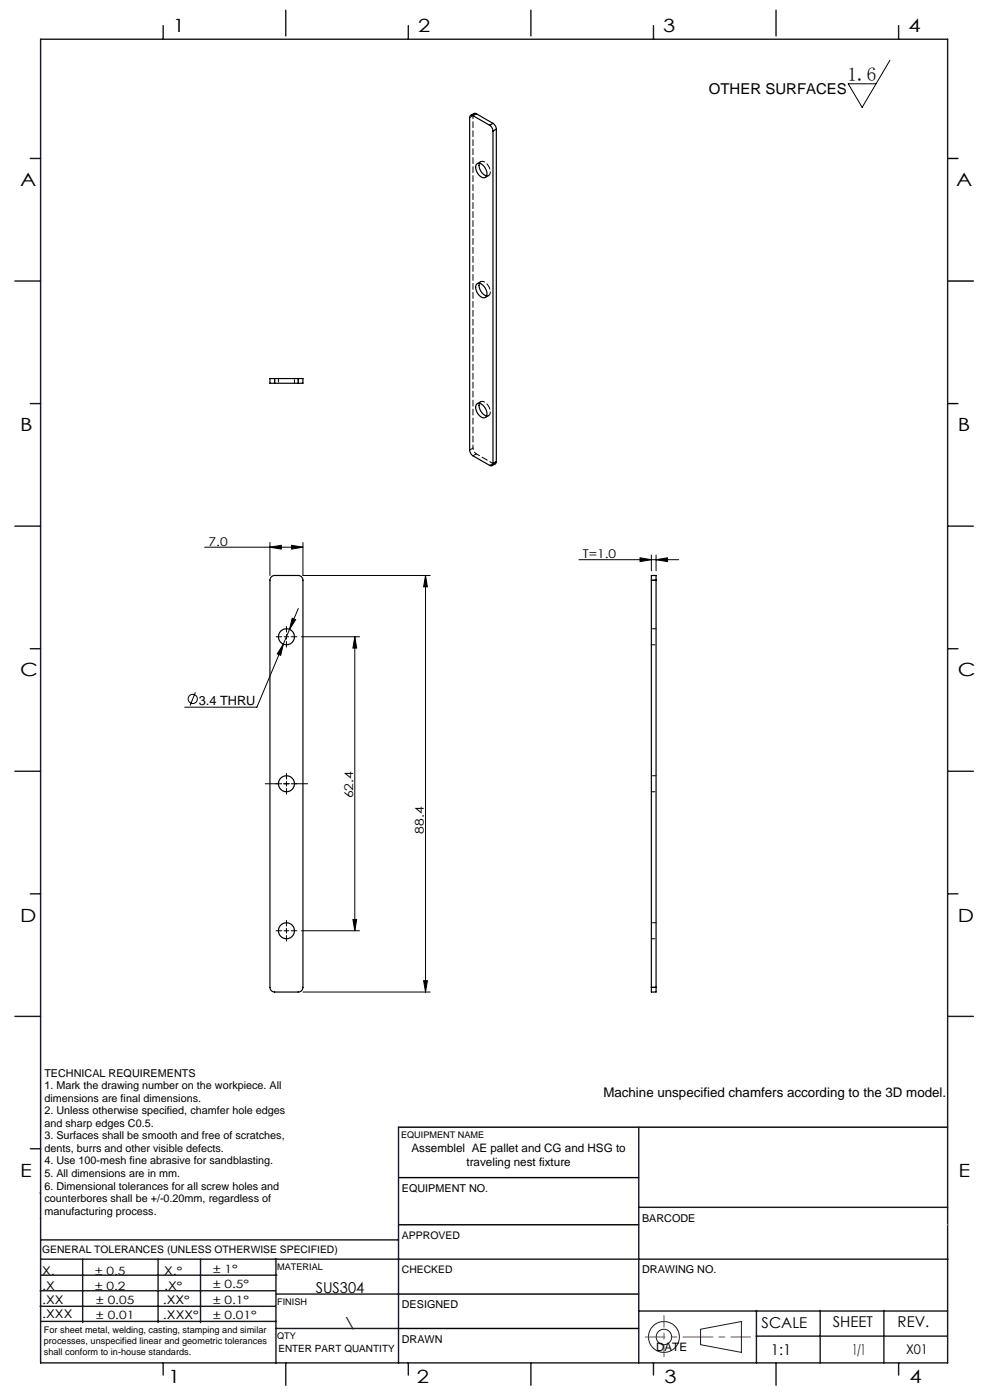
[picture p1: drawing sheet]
<svg xmlns="http://www.w3.org/2000/svg" width="210mm" height="297mm" viewBox="0 0 210 297" stroke-linecap="round" stroke-linejoin="round" font-family="sans-serif">
<g fill="none" stroke="#000" stroke-width=".21">
<path d="M188.8 12.8l-5.9 10-3-5h5.9M43.4 116.1h20.9M57.3 116.1l2.4-.4v.8zM57.3 115.1v7M61.9 115.7l2.4 .4-2.4 .4zM64.3 115.1v7h27M122.8 118.7h21.2M135.8 118.3l2.4 .4-2.4 .4zM138.2 117.7v3.4M139.2 118.7l2.4-.4v.8zM139.2 117.7v3.4M60.1 136.7l-.6 2.3-.7-.3z"/>
<path d="M60.3 135.1h1M60.8 134.6v1M62 131.1l.7 .4-1.3 2zM63.3 129.1l-8.8 20.9h-15.3M64 135.1h12.3M75.3 135.1l.4 2.4h-.8zM75.3 135.1v62.4M90.3 122.1l.4 2.4h-.8zM90.3 122.1v88.4M41.4 146.9l-1.1 2.8M60.3 166.3h1M60.8 165.8v1"/>
<path d="M60.3 197.5h1M60.8 197v1M64 197.5h12.3M74.9 195.1h.8l-.4 2.4zM64.3 210.5h27M89.9 208.1h.8l-.4 2.4z"/>
<circle cx="40.9" cy="148.3" r=".98"/>
</g>
<g fill="none" stroke="#191924" stroke-width=".21">
<path d="M8.6 231.2v9.4M148.6 282l8.7-1.6v6.5l-8.7-1.6z"/>
<circle cx="140.8" cy="283.6" r="3.3"/>
<circle cx="140.8" cy="283.6" r="1.64"/>
</g>
<path d="M65.3 166.3h-9" fill="none" stroke="#000" stroke-width=".21" stroke-dasharray="15.2 1.3 1.3 1.3" stroke-dashoffset="12.6"/>
<path d="M59.8 135.1h-1.2M60.8 134.1v-1.2M60.8 136.1v1.2M61.8 135.1h1.2M59.8 166.3h-1.2M60.8 165.3v-1.2M60.8 167.3v1.2M61.8 166.3h1.2M59.8 197.5h-1.2M60.8 196.5v-1.2M60.8 198.5v1.2M61.8 197.5h1.2" fill="none" stroke="#000" stroke-width=".21" stroke-dasharray="15.2 1.3 1.3 1.3"/>
<path d="M201 33.6h2.2M201 59.6h5.5M201 85.6h2.2M84.5 239.1h116.5M84.6 259.8h50.9M84.6 249.8h50.9M84.6 274.5h50.9M84.5 281.8h51" fill="none" stroke="#000" stroke-width=".3"/>
<path d="M136.9 283.6h22.3" fill="none" stroke="#f00" stroke-width=".21" stroke-dasharray="6.3 1.3 1.3 1.3" stroke-dashoffset="2.2"/>
<path d="M140.8 287.8v-8.7" fill="none" stroke="#f00" stroke-width=".21" stroke-dasharray="6.3 1.3 1.3 1.3" stroke-dashoffset="3.9"/>
<g fill="none" stroke="#191924" stroke-width=".3">
<path d="M8.6 8.3h192.4v280.8h-192.4zM34.6 5.4v2.9M60.6 2.2v5.4M86.6 5.4v2.9M112.6 2.2v5.4M138.6 5.4v2.9M164.6 2.2v5.4M190.6 5.4v2.9M6.4 33.6h2.2M3.2 59.6h5.4M6.4 85.6h2.2M3.2 111.6h5.4"/>
<path d="M201 111.6h5.5M6.4 137.6h2.2M201 137.6h2.2M3.2 163.6h5.4M201 163.6h5.5M6.4 189.6h2.2M201 189.6h2.2M3.2 215.6h5.4M201 215.6h5.5M84.5 239.1v50M135.5 239.1v50M6.4 243.7h2.2"/>
<path d="M8.5 253.1h.1M8.6 258.5h.1M135.5 256.1h65.5M8.5 277.1h49.9M8.5 273.8h49.9M8.6 267.1h75.9M8.6 263h75.9M8.8 270.5h49.9M17.5 267.1v13.5M33.5 267.1v13.5M42.5 267.1v13.5M58.5 267.1v22.1"/>
<path d="M58.6 274.5h26M84.6 267.1h116.5M135.5 278.1h65.5M160.5 278v11.1M174 278v11.1M187.5 278v11.1M8.8 280.3h49.7M34.6 289.1v2.6M58.5 281.8h26M60.6 289.1v4.8M86.6 289.1v2.6M112.6 289.1v4.8"/>
<path d="M138.6 289.1v2.6M160.4 283.5h40.6M164.6 289.1v4.8M190.6 289.1v2.6"/>
</g>
<path d="M201 259.8h.1" fill="none" stroke="#c0c0c0" stroke-width=".21"/>
<g fill="#000">
<path d="M57.3 116.1l2.4-.4v.8zM61.9 115.7l2.4 .4-2.4 .4zM62 131.1l-.6 2.4 1.3-2zM60.1 136.7l-1.3 2 .7 .3zM135.8 118.3l2.4 .4-2.4 .4zM139.2 118.7l2.4-.4v.8z"/>
<path d="M90.3 122.1l.4 2.4h-.8zM89.9 208.1h.8l-.4 2.4zM75.3 135.1l.4 2.4h-.8zM74.9 195.1h.8l-.4 2.4z"/>
</g>
<g fill="none" stroke="#000" stroke-width=".25">
<path d="M100.3 24.5a.43 .43 0 0 0-.5 0 .43 .43 0 0 0-.2 .4v70.6a1.56 1.56 0 0 0 .7 1.2l3.6 2a.43 .43 0 0 0 .5 .1 .43 .43 0 0 0 .2-.5M100.3 24.5l3.6 2.1M101 24.1l-.4-.1-.8 .5M101 24.1l3.6 2.1M101 24.1l-.7 .4M101.2 34.7a1.57 1.57 0 0 1 1.9 1.3l.1 .3a.86 .86 0 0 1-.1 1.2 .86 .86 0 0 1-1.2-.1 2.11 2.11 0 0 1-.7-2.7zM101.7 34.6a2.37 2.37 0 0 0 1.5 2.7M103.9 26.6a1.56 1.56 0 0 1 .7 1.2M104.6 26.2a1.56 1.56 0 0 1 .7 1.2M104.6 27.8v70.5M104.6 26.2l-.7 .4M105.3 27.4l-.7 .4"/>
<path d="M105.3 27.4v70.5M101.2 60.2a1.57 1.57 0 0 1 1.9 1.3l.1 .3a.86 .86 0 0 1-.1 1.2 .86 .86 0 0 1-1.2-.1 2.11 2.11 0 0 1-.7-2.7zM101.7 60.1a2.37 2.37 0 0 0 1.5 2.7M58.3 80.3h-1v1h1M58.3 80.3h5M58.3 81.3h5M58.3 80.3v1M63.3 80.3h1v1h-1M63.3 80.3v1M101.2 85.7a1.57 1.57 0 0 1 1.9 1.2l.1 .4a.86 .86 0 0 1-.1 1.2 .86 .86 0 0 1-1.2-.2 2.11 2.11 0 0 1-.7-2.6zM101.7 85.6a2.37 2.37 0 0 0 1.5 2.6M105.3 97.9l-.1 .4-.8 .5"/>
<path d="M105.3 97.9l-.7 .4M57.6 122.4l.7-.3h5a1 1 0 0 1 1 1v86.4a1 1 0 0 1-1 1h-5a1 1 0 0 1-1-1v-86.4zM138.2 123.1v-1h1v1M138.2 123.1v86.4M138.2 123.1h1M139.2 123.1v86.4M138.2 209.5v1h1v-1M138.2 209.5h1"/>
<circle cx="60.8" cy="135.1" r="1.7"/>
<circle cx="60.8" cy="166.3" r="1.7"/>
<circle cx="60.8" cy="197.5" r="1.7"/>
</g>
<g fill="none" stroke="#000" stroke-width=".21" stroke-dasharray="1.3 .6" stroke-dashoffset=".5">
<path d="M58.3 80.3v1M59.1 80.3v1M62.5 81.3v-1M63.3 80.3v1M104.6 98.3l-3.6-2M138.2 136.8h1M139.2 123.1h-1M139.2 133.4h-1M138.2 168h1M139.2 164.6h-1M138.2 199.2h1M139.2 195.8h-1"/>
<path d="M139.2 209.5h-1"/>
</g>
<path d="M100.3 24.5l-.7 .4M102 34.3l-.8 .4M102.9 37.6l.8-.4M102 59.8l-.8 .4M102.9 63.1l.8-.4M100.3 95.1l-.7 .4M101 96.3l-.7 .4M102 85.2l-.8 .4M102.9 88.6l.8-.4M104.6 98.3l-.7 .4" fill="none" stroke="#000" stroke-width=".21" stroke-dasharray="1.3 .6" stroke-dashoffset=".4"/>
<path d="M100.3 24.5l.2-.4M103.2 37.3h.2a1.06 1.06 0 0 0 .4-1.7 1.57 1.57 0 0 0-1.9-1.3l-.2 .3M103.2 62.8h.2a1.06 1.06 0 0 0 .4-1.8 1.57 1.57 0 0 0-1.9-1.2l-.2 .3M103.2 88.2h.2a1.06 1.06 0 0 0 .4-1.7 1.57 1.57 0 0 0-1.9-1.2l-.2 .3M105.1 98.4l-.5-.1" fill="none" stroke="#000" stroke-width=".21" stroke-dasharray="1.3 .6"/>
<path d="M100.3 95.1v-70.6" fill="none" stroke="#000" stroke-width=".21" stroke-dasharray="1.3 .6" stroke-dashoffset=".6"/>
<path d="M101 96.3a1.56 1.56 0 0 1-.7-1.2" fill="none" stroke="#000" stroke-width=".21" stroke-dasharray="1.3 .6" stroke-dashoffset=".7"/>
<text font-size="4.1" x="179.8" y="17.2">1.6</text>
<g font-size="3.9">
<text x="36.7" y="6.9">1</text>
<text x="88.7" y="6.9">2</text>
<text x="140.7" y="6.9">3</text>
<text x="192.7" y="6.9">4</text>
<text x="4.2" y="39.5">A</text>
<text x="202.9" y="39.5">A</text>
<text x="4.2" y="91.5">B</text>
<text x="203.2" y="91.5">B</text>
<text x="4.2" y="143.5">C</text>
<text x="203.2" y="143.5">C</text>
<text x="4.2" y="195.5">D</text>
<text x="203.2" y="195.5">D</text>
<text x="4.2" y="249.6">E</text>
<text x="203.3" y="249.6">E</text>
<text x="35.7" y="293.4">1</text>
<text x="88.4" y="293.4">2</text>
<text x="141" y="293.4">3</text>
<text x="193" y="293.4">4</text>
</g>
<g font-size="3.2">
<text x="150.4" y="20">OTHER SURFACES</text>
<text x="67" y="274.2">SUS304</text>
<text x="73.3" y="281.8">\</text>
<text x="161.6" y="281.7">SCALE</text>
<text x="176.7" y="281.5">SHEET</text>
<text x="190.4" y="281.5">REV.</text>
<text x="163.5" y="287.4">1:1</text>
<text x="180.8" y="287.4">1/1</text>
</g>
<g font-size="2.8">
<text x="128" y="232.7">Machine unspecified chamfers according to the 3D model.</text>
<text x="192.2" y="287.3">X01</text>
</g>
<text font-size="2.7" x="42.1" y="149.6">3.4 THRU</text>
<g font-size="2.6">
<text x="44.2" y="115.7">7.0</text>
<text x="123.6" y="118.4">T=1.0</text>
<text x="74.9" y="169.4" transform="rotate(-90 74.9 169.4)">62.4</text>
<text x="89.9" y="176.9" transform="rotate(-90 89.9 176.9)">88.4</text>
</g>
<g font-size="2.5">
<text x="87.3" y="244.4">Assemblel AE pallet and CG and HSG to</text>
<text x="99" y="247.3">traveling nest fixture</text>
<text x="8.9" y="273.6">.X</text>
<text x="8.9" y="270.4">X.</text>
<text x="34.8" y="273.7">.X°</text>
<text x="34.8" y="270.5">X.°</text>
<text x="9" y="276.7">.XX</text>
<text x="9" y="279.7">.XXX</text>
<text x="34.5" y="276.7">.XX°</text>
<text x="34.6" y="279.8">.XXX°</text>
<text x="139.2" y="286.6">DATE</text>
</g>
<g font-size="2.4">
<text x="45.2" y="270">± 1°</text>
<text x="20.2" y="270.4">± 0.5</text>
<text x="20.2" y="273.7">± 0.2</text>
<text x="45.2" y="273.2">± 0.5°</text>
<text x="20.4" y="279.7">± 0.01</text>
<text x="20.4" y="276.7">± 0.05</text>
<text x="45.2" y="276.7">± 0.1°</text>
<text x="45.2" y="279.7">± 0.01°</text>
</g>
<g font-size="2.3">
<text x="9.4" y="228.4">TECHNICAL REQUIREMENTS</text>
<text x="9.4" y="231.1">1. Mark the drawing number on the workpiece. All</text>
<text x="9.4" y="233.7">dimensions are final dimensions.</text>
<text x="9.4" y="236.4">2. Unless otherwise specified, chamfer hole edges</text>
<text x="9.4" y="239">and sharp edges C0.5.</text>
<text x="9.4" y="241.7">3. Surfaces shall be smooth and free of scratches,</text>
<text x="9.4" y="244.4">dents, burrs and other visible defects.</text>
<text x="9.4" y="247">4. Use 100-mesh fine abrasive for sandblasting.</text>
<text x="9.4" y="249.7">5. All dimensions are in mm.</text>
<text x="9.4" y="252.4">6. Dimensional tolerances for all screw holes and</text>
<text x="9.4" y="255">counterbores shall be +/-0.20mm, regardless of</text>
<text x="9.4" y="257.7">manufacturing process.</text>
<text x="85.2" y="252.9">EQUIPMENT NO.</text>
<text x="136.2" y="259.2">BARCODE</text>
<text x="136.2" y="270.2">DRAWING NO.</text>
<text x="85.2" y="277.6">DESIGNED</text>
<text x="85.2" y="284.9">DRAWN</text>
</g>
<g font-size="2.2">
<text x="85.2" y="262.8">APPROVED</text>
<text x="8.9" y="265.9">GENERAL TOLERANCES (UNLESS OTHERWISE SPECIFIED)</text>
<text x="85.2" y="270.1">CHECKED</text>
</g>
<text font-size="2.1" x="59" y="286.7">ENTER PART QUANTITY</text>
<g font-size="1.9">
<text x="85.1" y="241.5">EQUIPMENT NAME</text>
<text x="58.8" y="269.5">MATERIAL</text>
<text x="58.8" y="276.9">FINISH</text>
<text x="9.3" y="282.9">For sheet metal, welding, casting, stamping and similar</text>
<text x="9.3" y="285.1">processes, unspecified linear and geometric tolerances</text>
<text x="9.3" y="287.4">shall conform to in-house standards.</text>
<text x="58.8" y="284.2">QTY</text>
</g>
</svg>
